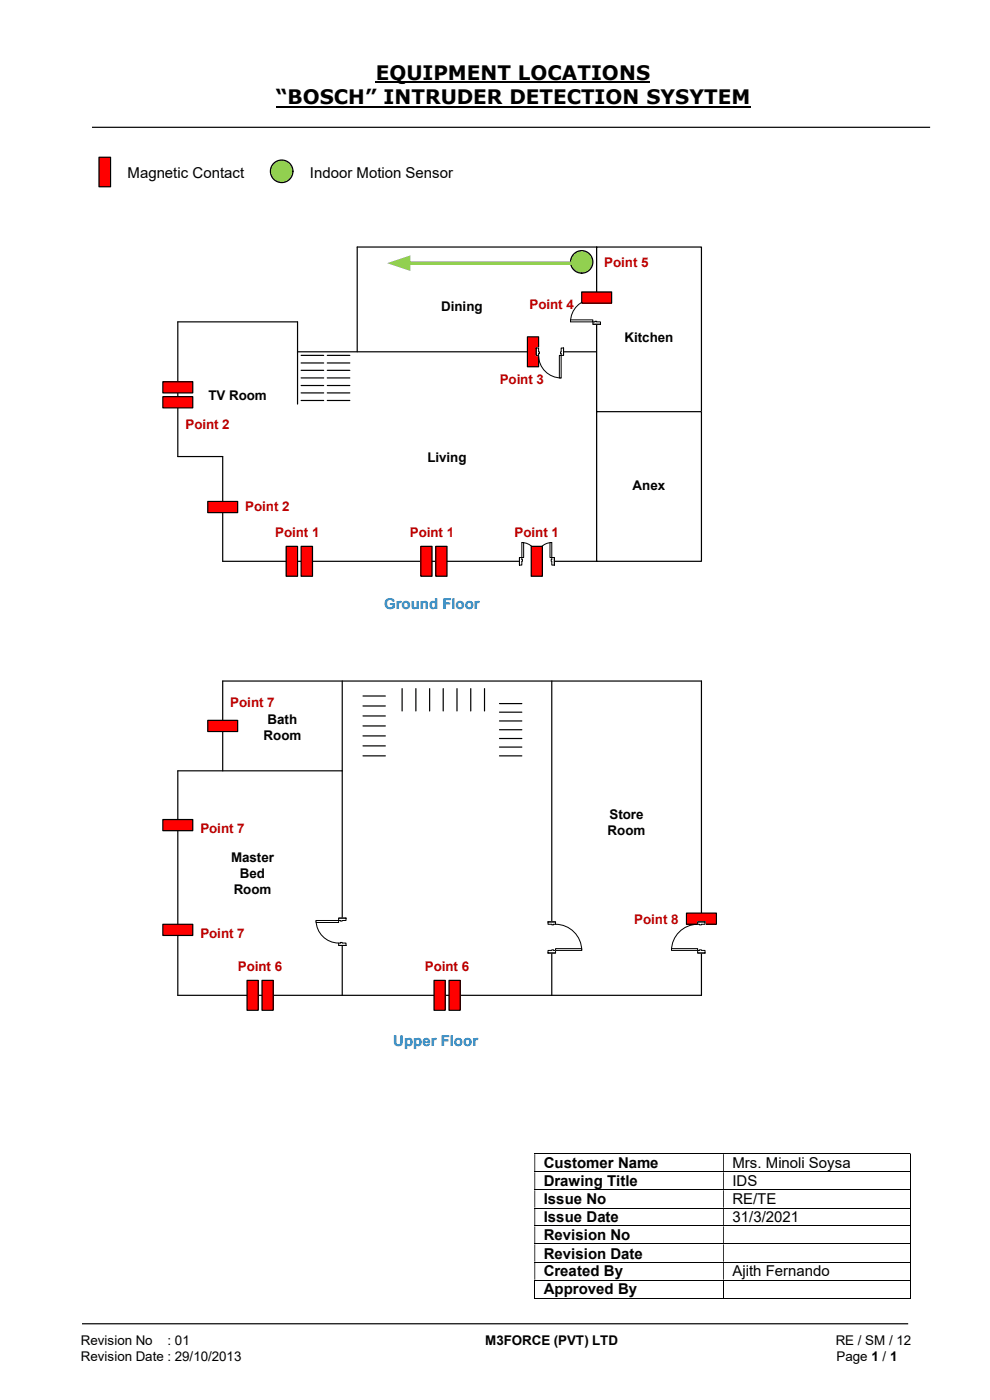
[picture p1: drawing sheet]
<svg xmlns="http://www.w3.org/2000/svg" width="210mm" height="297mm" viewBox="0 0 210 297" stroke-linecap="round" stroke-linejoin="round" font-family="sans-serif">
<path d="M79.7 17.5h58.2M58.5 22.6h100.7" fill="none" stroke="#000" stroke-width=".42"/>
<path d="M19.5 27h177.8M17.4 280.8h175.3" fill="none" stroke="#000" stroke-width=".25"/>
<g fill="none" stroke="#000" stroke-width=".21">
<path d="M113.4 244.8h79.7M113.4 248.6h79.7M113.4 252.4h79.7M113.4 256.3h79.7M193.2 244.9v3.6M193.2 248.7v3.6M193.2 252.5v3.7M193.2 256.4v3.6M113.4 260.1h79.7M113.4 263.9h79.7M113.4 267.8h79.7M113.4 271.6h79.7"/>
<path d="M113.4 275.4h40M113.5 271.7v3.8M153.5 271.7v3.8M153.5 275.4h39.6M193.2 260.2v3.6M193.2 264v3.7M193.2 267.8v3.7M193.2 271.7v3.8"/>
</g>
<g fill="#000">
<path d="M193.1 244.7h.2v.2h-.2zM113.4 244.9h.1v3.6h-.1zM153.4 244.9h.1v3.6h-.1z" fill-rule="evenodd"/>
<path d="M193.1 248.5h.2v.2h-.2zM113.4 248.7h.1v3.6h-.1zM153.4 248.7h.1v3.6h-.1z" fill-rule="evenodd"/>
<path d="M193.1 252.3h.2v.2h-.2zM113.4 252.5h.1v3.7h-.1zM153.4 252.5h.1v3.7h-.1z" fill-rule="evenodd"/>
<path d="M193.1 256.2h.2v.2h-.2zM113.4 256.4h.1v3.6h-.1zM153.4 256.4h.1v3.6h-.1z" fill-rule="evenodd"/>
<path d="M193.1 260h.2v.2h-.2zM113.4 260.2h.1v3.6h-.1zM153.4 260.2h.1v3.6h-.1z" fill-rule="evenodd"/>
<path d="M193.1 263.8h.2v.2h-.2zM113.4 264h.1v3.7h-.1zM153.4 264h.1v3.7h-.1z" fill-rule="evenodd"/>
<path d="M193.1 267.7h.2v.1h-.2zM113.4 267.8h.1v3.7h-.1zM153.4 267.8h.1v3.7h-.1z" fill-rule="evenodd"/>
</g>
<path d="M193.1 271.5h.2v.2h-.2zM193.1 275.3h.2v.2h-.2z" fill="#000"/>
<path d="M21 33.4h2.5v6.2h-2.5z" fill="#f00"/>
<path d="M21 33.4h2.5v6.2h-2.5z" fill="none" stroke="#000" stroke-width=".25"/>
<circle cx="59.8" cy="36.3" r="2.39" fill="#92d050"/>
<g fill="none" stroke="#000" stroke-width=".25">
<path d="M63.1 74.6h63.5M75.8 74.6v-22.2h50.8v66.7h-79.4v-22.2h-9.5v-28.6h25.4v17.4M72.6 144.5v66.7M117.1 144.5v66.7M47.2 163.5v-19h101.6v66.7h-111.1v-47.7h34.9"/>
<circle cx="59.8" cy="36.3" r="2.39"/>
</g>
<path d="M126.6 52.4h22.2v34.9h-22.2z" fill="#fff"/>
<path d="M126.6 52.4h22.2v34.9h-22.2z" fill="none" stroke="#000" stroke-width=".25"/>
<path d="M126.6 87.3h22.2v31.8h-22.2z" fill="#fff"/>
<path d="M126.6 87.3h22.2v31.8h-22.2z" fill="none" stroke="#000" stroke-width=".25"/>
<circle cx="123.4" cy="55.6" r="2.38" fill="#92d050"/>
<circle cx="123.4" cy="55.6" r="2.38" fill="none" stroke="#000" stroke-width=".25"/>
<path d="M86.7 55.8h34.3" fill="none" stroke="#92d050" stroke-width=".76"/>
<path d="M82.1 55.8l5-1.6v3.3z" fill="#92d050"/>
<path d="M110.2 118.2h7.4v1.7h-7.4z" fill="#fff"/>
<path d="M110.2 118.2h7.4v1.7h-7.4z" fill="none" stroke="#fff" stroke-width=".21"/>
<path d="M117.1 118.3v1.6h.5v-1.6zM110.2 118.3h.5v1.6h-.5z" fill-rule="evenodd" fill="#fff"/>
<path d="M110.7 118.7v-.4h-.5v1.6h.5v-.8M117.1 118.7v-.4h.5v1.6h-.5v-.8" fill="none" stroke="#000" stroke-width=".21"/>
<path d="M116.9 118.7v.4h.2v-.4zM110.7 118.7h.1v.4h-.1z" fill-rule="evenodd" fill="#fff"/>
<path d="M110.2 118.3v1.6M110.7 118.7h.1v.4h-.1M110.7 115.1a3.2 3.2 0 0 1 3.2 3.2 3.2 3.2 0 0 1 3.2-3.2M117.1 118.7h-.2v.4h.2M117.6 118.3v1.6" fill="none" stroke="#000" stroke-width=".21"/>
<path d="M110.7 115.1h.4v3.2h-.4z" fill="#fff"/>
<path d="M110.7 115.1h.4v3.2h-.4z" fill="none" stroke="#000" stroke-width=".21"/>
<path d="M116.7 115.1h.4v3.2h-.4z" fill="#fff"/>
<path d="M116.7 115.1h.4v3.2h-.4z" fill="none" stroke="#000" stroke-width=".21"/>
<path d="M125.7 63h1.7v5.8h-1.7z" fill="#fff"/>
<path d="M125.7 63h1.7v5.8h-1.7z" fill="none" stroke="#fff" stroke-width=".21"/>
<path d="M125.8 68.3h1.6v.5h-1.6zM125.8 63v.5h1.6v-.5z" fill-rule="evenodd" fill="#fff"/>
<path d="M126.2 68.3h-.4v.5h1.6v-.5h-.8M126.2 63.5h-.4v-.5h1.6v.5h-.8" fill="none" stroke="#000" stroke-width=".21"/>
<path d="M126.2 68.2h.4v.1h-.4zM126.2 63.5v.1h.4v-.1z" fill-rule="evenodd" fill="#fff"/>
<path d="M125.8 63.5a4.8 4.8 0 0 0-4.8 4.8M125.8 68.8h1.6M125.8 63h1.6M126.2 68.3v-.1h.4v.1M126.2 63.5v.1h.4v-.1" fill="none" stroke="#000" stroke-width=".21"/>
<path d="M121 67.9h4.8v.4h-4.8z" fill="#fff"/>
<path d="M121 67.9h4.8v.4h-4.8z" fill="none" stroke="#000" stroke-width=".21"/>
<path d="M111.9 71.5h2.4v6.3h-2.4z" fill="#f00"/>
<path d="M111.9 71.5h2.4v6.3h-2.4z" fill="none" stroke="#000" stroke-width=".25"/>
<path d="M60.7 115.9h2.4v6.4h-2.4z" fill="#f00"/>
<path d="M60.7 115.9h2.4v6.4h-2.4z" fill="none" stroke="#000" stroke-width=".25"/>
<path d="M92.5 115.9h2.3v6.4h-2.3z" fill="#f00"/>
<path d="M92.5 115.9h2.3v6.4h-2.3z" fill="none" stroke="#000" stroke-width=".25"/>
<path d="M89.3 115.9h2.4v6.4h-2.4z" fill="#f00"/>
<path d="M89.3 115.9h2.4v6.4h-2.4z" fill="none" stroke="#000" stroke-width=".25"/>
<path d="M34.5 84.2h6.4v2.3h-6.4z" fill="#f00"/>
<path d="M34.5 84.2h6.4v2.3h-6.4z" fill="none" stroke="#000" stroke-width=".25"/>
<path d="M34.5 81h6.4v2.4h-6.4z" fill="#f00"/>
<path d="M34.5 81h6.4v2.4h-6.4z" fill="none" stroke="#000" stroke-width=".25"/>
<path d="M44.1 106.4h6.3v2.4h-6.3z" fill="#f00"/>
<path d="M44.1 106.4h6.3v2.4h-6.3z" fill="none" stroke="#000" stroke-width=".25"/>
<path d="M44.1 152.8h6.3v2.4h-6.3z" fill="#f00"/>
<path d="M44.1 152.8h6.3v2.4h-6.3z" fill="none" stroke="#000" stroke-width=".25"/>
<path d="M34.5 173.9h6.4v2.3h-6.4z" fill="#f00"/>
<path d="M34.5 173.9h6.4v2.3h-6.4z" fill="none" stroke="#000" stroke-width=".25"/>
<path d="M34.5 196.1h6.4v2.4h-6.4z" fill="#f00"/>
<path d="M34.5 196.1h6.4v2.4h-6.4z" fill="none" stroke="#000" stroke-width=".25"/>
<path d="M145.6 193.7h6.4v2.4h-6.4z" fill="#f00"/>
<path d="M145.6 193.7h6.4v2.4h-6.4z" fill="none" stroke="#000" stroke-width=".25"/>
<path d="M63.9 115.9h2.4v6.4h-2.4z" fill="#f00"/>
<path d="M63.9 115.9h2.4v6.4h-2.4z" fill="none" stroke="#000" stroke-width=".25"/>
<path d="M123.4 61.9h6.4v2.4h-6.4z" fill="#f00"/>
<path d="M123.4 61.9h6.4v2.4h-6.4z" fill="none" stroke="#000" stroke-width=".25"/>
<path d="M112.7 115.9h2.4v6.4h-2.4z" fill="#f00"/>
<path d="M112.7 115.9h2.4v6.4h-2.4z" fill="none" stroke="#000" stroke-width=".25"/>
<path d="M55.6 208h2.4v6.3h-2.4z" fill="#f00"/>
<path d="M55.6 208h2.4v6.3h-2.4z" fill="none" stroke="#000" stroke-width=".25"/>
<path d="M52.4 208h2.4v6.3h-2.4z" fill="#f00"/>
<path d="M52.4 208h2.4v6.3h-2.4z" fill="none" stroke="#000" stroke-width=".25"/>
<path d="M95.2 208h2.4v6.3h-2.4z" fill="#f00"/>
<path d="M95.2 208h2.4v6.3h-2.4z" fill="none" stroke="#000" stroke-width=".25"/>
<path d="M92.1 208h2.3v6.3h-2.3z" fill="#f00"/>
<path d="M92.1 208h2.3v6.3h-2.3z" fill="none" stroke="#000" stroke-width=".25"/>
<path d="M116.2 195.6h1.7v6.6h-1.7z" fill="#fff"/>
<path d="M116.2 195.6h1.7v6.6h-1.7z" fill="none" stroke="#fff" stroke-width=".21"/>
<path d="M116.2 201.6v.6h1.7v-.6zM116.2 195.6h1.7v.5h-1.7z" fill-rule="evenodd" fill="#fff"/>
<path d="M117.1 196.1h-.9v-.5h1.7v.5h-.5M117.1 201.6h-.9v.6h1.7v-.6h-.5" fill="none" stroke="#000" stroke-width=".21"/>
<path d="M117.1 201.5v.1h.3v-.1zM117.1 196.1h.3v.1h-.3z" fill-rule="evenodd" fill="#fff"/>
<path d="M116.2 195.6h1.7M117.1 196.1v.1h.3v-.1M117.9 196.1a5.6 5.6 0 0 1 5.5 5.5M116.2 202.2h1.7M117.1 201.6v-.1h.3v.1" fill="none" stroke="#000" stroke-width=".21"/>
<path d="M117.9 201.3h5.5v.3h-5.5z" fill="#fff"/>
<path d="M117.9 201.3h5.5v.3h-5.5z" fill="none" stroke="#000" stroke-width=".21"/>
<path d="M148 195.6h1.6v6.6h-1.6z" fill="#fff"/>
<path d="M148 195.6h1.6v6.6h-1.6z" fill="none" stroke="#fff" stroke-width=".21"/>
<path d="M148 201.6h1.6v.6h-1.6zM148 195.6v.5h1.6v-.5z" fill-rule="evenodd" fill="#fff"/>
<path d="M148.4 196.1h-.4v-.5h1.6v.5h-.8M148.4 201.6h-.4v.6h1.6v-.6h-.8" fill="none" stroke="#000" stroke-width=".21"/>
<path d="M148.4 201.5h.4v.1h-.4zM148.4 196.1v.1h.4v-.1z" fill-rule="evenodd" fill="#fff"/>
<path d="M148 196.1a5.6 5.6 0 0 0-5.5 5.5M148 195.6h1.6M148.4 196.1v.1h.4v-.1M148 202.2h1.6M148.4 201.6v-.1h.4v.1" fill="none" stroke="#000" stroke-width=".21"/>
<path d="M142.5 201.3h5.5v.3h-5.5z" fill="#fff"/>
<path d="M142.5 201.3h5.5v.3h-5.5z" fill="none" stroke="#000" stroke-width=".21"/>
<path d="M71.8 194.8h1.6v5.8h-1.6z" fill="#fff"/>
<path d="M71.8 194.8h1.6v5.8h-1.6z" fill="none" stroke="#fff" stroke-width=".21"/>
<path d="M71.8 194.8v.5h1.6v-.5zM71.8 200.1h1.6v.5h-1.6z" fill-rule="evenodd" fill="#fff"/>
<path d="M72.2 195.3h-.4v-.5h1.6v.5h-.8M72.2 200.1h-.4v.5h1.6v-.5h-.8" fill="none" stroke="#000" stroke-width=".21"/>
<path d="M72.2 195.3v.1h.4v-.1zM72.2 199.9h.4v.2h-.4z" fill-rule="evenodd" fill="#fff"/>
<path d="M67.1 195.3a4.8 4.8 0 0 0 4.7 4.8M71.8 194.8h1.6M72.2 195.3v.1h.4v-.1M71.8 200.6h1.6M72.2 200.1v-.2h.4v.2" fill="none" stroke="#000" stroke-width=".21"/>
<path d="M67.1 195.3h4.7v.4h-4.7z" fill="#fff"/>
<path d="M67.1 195.3h4.7v.4h-4.7z" fill="none" stroke="#000" stroke-width=".21"/>
<g fill="none" stroke="#000" stroke-width=".25">
<path d="M63.9 75.4h4.8M63.9 78.6h4.8M63.9 77h4.8M69.4 75.4h4.8M69.4 78.6h4.8M69.4 77h4.8M63.9 85h4.8M63.9 81.8h4.8M63.9 83.4h4.8M63.9 80.2h4.8M69.4 85h4.8M69.4 81.8h4.8"/>
<path d="M69.4 83.4h4.8M69.4 80.2h4.8M77 147.7h4.7M77 156.1h4.7M77 151.9h4.7M77 149.8h4.7M77 158.2h4.7M77 154h4.7M85.3 146.1v4.7M88.2 146.1v4.7M91.1 146.1v4.7M94 146.1v4.7"/>
<path d="M96.9 146.1v4.7M99.9 146.1v4.7M102.8 146.1v4.7M106 149.3h4.7M106 156.7h4.7M106 153h4.7M106 151.1h4.7M106 158.5h4.7M106 154.8h4.7M77 160.4h4.7M106 160.4h4.7"/>
</g>
<path d="M113.7 73.8h5.8v1.7h-5.8z" fill="#fff"/>
<path d="M113.7 73.8h5.8v1.7h-5.8z" fill="none" stroke="#fff" stroke-width=".21"/>
<path d="M119 73.8h.5v1.6h-.5zM113.7 73.8v1.6h.6v-1.6z" fill-rule="evenodd" fill="#fff"/>
<path d="M114.3 74.6v-.8h-.6v1.6h.6v-.4M119 74.6v-.8h.5v1.6h-.5v-.4" fill="none" stroke="#000" stroke-width=".21"/>
<path d="M118.9 74.6h.1v.4h-.1zM114.3 74.6v.4h.1v-.4z" fill-rule="evenodd" fill="#fff"/>
<path d="M113.7 73.8v1.6M114.3 75.4a4.8 4.8 0 0 0 4.7 4.8M114.3 74.6h.1v.4h-.1M119 74.6h-.1v.4h.1M119.5 73.8v1.6" fill="none" stroke="#000" stroke-width=".21"/>
<path d="M118.7 75.4h.3v4.8h-.3z" fill="#fff"/>
<path d="M118.7 75.4h.3v4.8h-.3z" fill="none" stroke="#000" stroke-width=".21"/>
<g font-size="4.2">
<text x="79.7" y="17">EQUIPMENT LOCATIONS</text>
<text x="58.5" y="22.1">“BOSCH” INTRUDER DETECTION SYSYTEM</text>
</g>
<g font-size="3.2">
<text x="27.1" y="37.7">Magnetic Contact</text>
<text x="65.8" y="37.7">Indoor Motion Sensor</text>
<text x="115.4" y="247.9">Customer Name</text>
<text x="115.4" y="251.7">Drawing Title</text>
<text x="155.4" y="247.9">Mrs. Minoli Soysa</text>
<text x="155.4" y="251.7">IDS</text>
<text x="115.4" y="255.5">Issue No</text>
<text x="155.4" y="255.5">RE/TE</text>
<text x="115.4" y="259.3">Issue Date</text>
<text x="115.4" y="263.1">Revision No</text>
<text x="155.4" y="259.3">31/3/2021</text>
<text x="115.4" y="267">Revision Date</text>
<text x="115.4" y="270.8">Created By</text>
<text x="115.4" y="274.6">Approved By</text>
<text x="155.4" y="270.8">Ajith Fernando</text>
</g>
<g font-size="3.2" fill="#0070c0">
<text x="81.5" y="129.2">Ground Floor</text>
<text x="83.4" y="222">Upper Floor</text>
</g>
<g font-size="2.8" fill="#c00000">
<text x="128.2" y="56.7">Point 5</text>
<text x="112.3" y="65.6">Point 4</text>
<text x="106" y="81.4">Point 3</text>
<text x="39.3" y="91">Point 2</text>
<text x="52" y="108.5">Point 2</text>
<text x="58.4" y="113.9">Point 1</text>
<text x="87" y="113.9">Point 1</text>
<text x="109.2" y="113.9">Point 1</text>
<text x="48.9" y="150.1">Point 7</text>
<text x="42.5" y="176.7">Point 7</text>
<text x="134.5" y="196.1">Point 8</text>
<text x="42.5" y="199">Point 7</text>
<text x="50.5" y="206">Point 6</text>
<text x="90.1" y="206">Point 6</text>
</g>
<g font-size="2.8">
<text x="93.6" y="65.9">Dining</text>
<text x="132.5" y="72.6">Kitchen</text>
<text x="44.2" y="85">TV Room</text>
<text x="90.7" y="98">Living</text>
<text x="134.2" y="104">Anex</text>
<text x="56.8" y="153.5">Bath</text>
<text x="55.9" y="156.9">Room</text>
<text x="129.3" y="173.8">Store</text>
<text x="128.9" y="177.2">Room</text>
<text x="49" y="182.8">Master</text>
<text x="49.6" y="189.7">Room</text>
<text x="50.9" y="186.2">Bed</text>
<text x="17.1" y="285.4">Revision No</text>
<text x="35.5" y="285.4">: 01</text>
<text x="102.9" y="285.4">M3FORCE (PVT) LTD</text>
<text x="177.3" y="285.4">RE / SM / 12</text>
<text x="17.1" y="288.7">Revision Date : 29/10/2013</text>
<text x="177.5" y="288.7">Page 1 / 1</text>
</g>
</svg>
